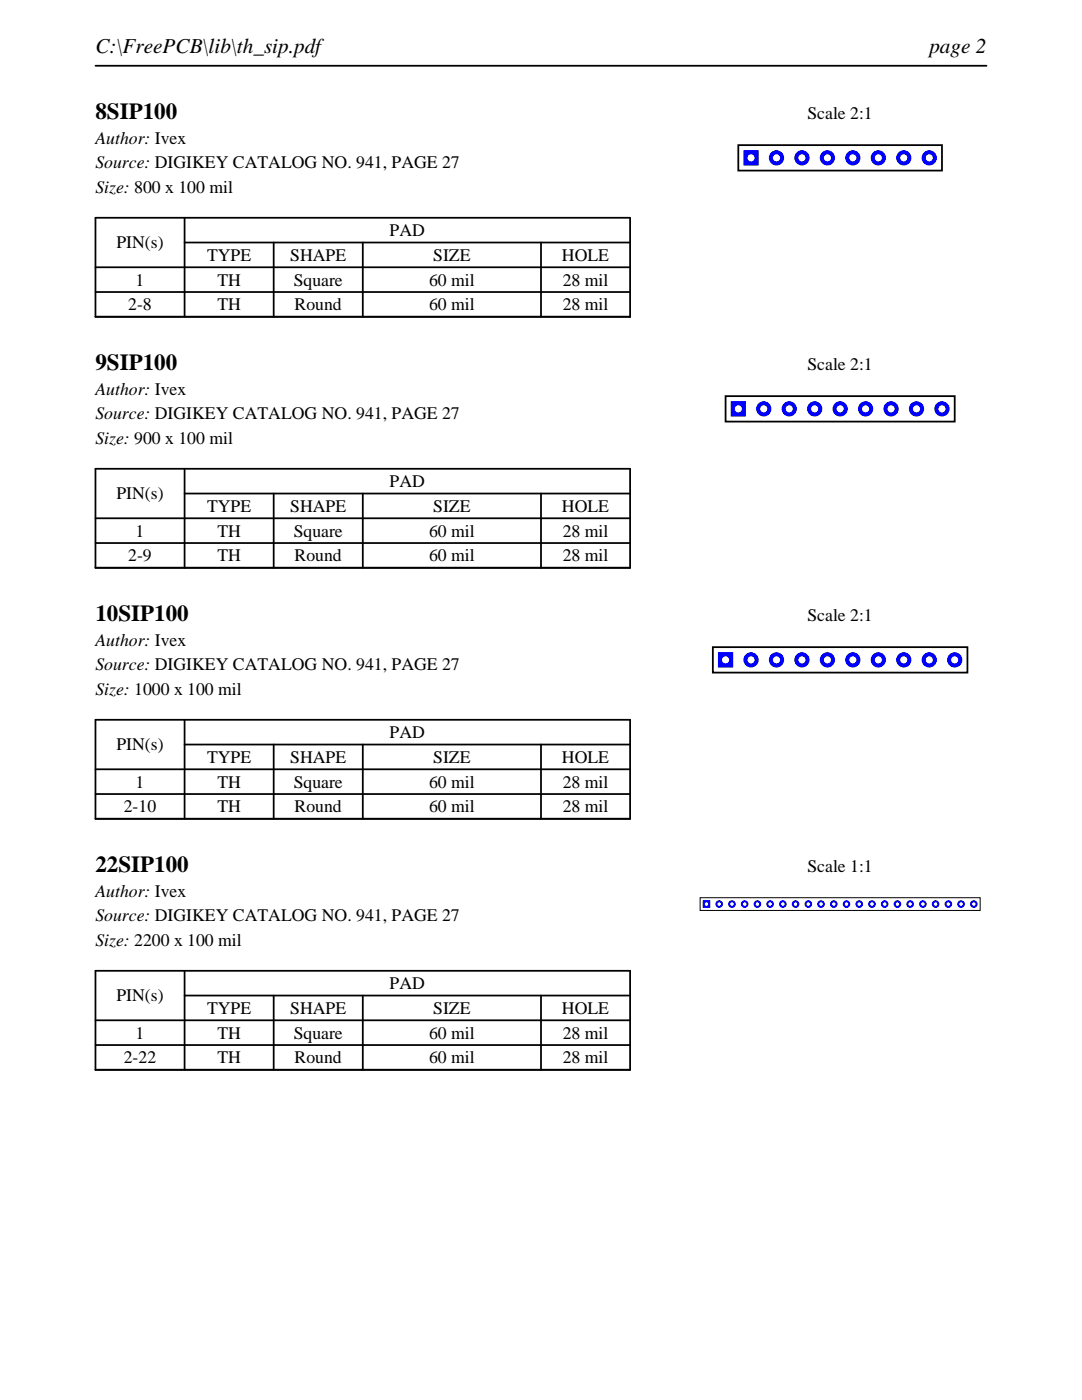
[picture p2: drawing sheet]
<svg xmlns="http://www.w3.org/2000/svg" width="216mm" height="279mm" viewBox="0 0 216 279" stroke-linecap="round" stroke-linejoin="round" font-family="sans-serif">
<path d="M19 13.1h177.8M19 43.5h106.7v19.7h-106.7zM19 53.3h106.7M19 58.3h106.7M36.8 48.4h88.9M36.8 43.5v19.7M54.6 48.4v14.8M72.4 48.4v14.8M107.9 48.4v14.8" fill="none" stroke="#000" stroke-width=".35"/>
<path d="M147.3 29h40.7v5h-40.7z" fill="none" stroke="#000" stroke-width=".36"/>
<g fill="#00f">
<path d="M148.3 30v3h3.1v-3zM149.1 31.5a.75 .75 0 0 1 1.5 0 .75 .75 0 0 1-1.5 0z"/>
<path d="M153.4 31.5a1.55 1.55 0 0 0 3.1 0 1.55 1.55 0 0 0-3.1 0zM154.2 31.5a.75 .75 0 0 1 1.5 0 .75 .75 0 0 1-1.5 0z"/>
<path d="M158.5 31.5a1.52 1.52 0 0 0 3 0 1.52 1.52 0 0 0-3 0zM159.3 31.5a.71 .71 0 0 1 1.4 0 .71 .71 0 0 1-1.4 0z"/>
<path d="M163.6 31.5a1.52 1.52 0 0 0 3 0 1.52 1.52 0 0 0-3 0zM164.4 31.5a.71 .71 0 0 1 1.4 0 .71 .71 0 0 1-1.4 0z"/>
<path d="M168.7 31.5a1.52 1.52 0 0 0 3 0 1.52 1.52 0 0 0-3 0zM169.5 31.5a.71 .71 0 0 1 1.4 0 .71 .71 0 0 1-1.4 0z"/>
<path d="M173.7 31.5a1.55 1.55 0 0 0 3.1 0 1.55 1.55 0 0 0-3.1 0zM174.5 31.5a.75 .75 0 0 1 1.5 0 .75 .75 0 0 1-1.5 0z"/>
<path d="M178.8 31.5a1.55 1.55 0 0 0 3.1 0 1.55 1.55 0 0 0-3.1 0zM179.6 31.5a.75 .75 0 0 1 1.5 0 .75 .75 0 0 1-1.5 0z"/>
<path d="M183.9 31.5a1.52 1.52 0 0 0 3 0 1.52 1.52 0 0 0-3 0zM184.7 31.5a.71 .71 0 0 1 1.4 0 .71 .71 0 0 1-1.4 0z"/>
</g>
<path d="M19 93.6h106.7v19.7h-106.7zM36.8 98.5h88.9M36.8 93.6v19.7M54.6 98.5v14.8M72.4 98.5v14.8M107.9 98.5v14.8M19 103.4h106.7M19 108.4h106.7" fill="none" stroke="#000" stroke-width=".35"/>
<path d="M144.8 79.1h45.7v5h-45.7z" fill="none" stroke="#000" stroke-width=".36"/>
<g fill="#00f">
<path d="M145.8 80.1v3h3v-3zM146.6 81.6a.71 .71 0 0 1 1.4 0 .71 .71 0 0 1-1.4 0z"/>
<path d="M150.9 81.6a1.52 1.52 0 0 0 3 0 1.52 1.52 0 0 0-3 0zM151.7 81.6a.71 .71 0 0 1 1.4 0 .71 .71 0 0 1-1.4 0z"/>
<path d="M156 81.6a1.52 1.52 0 0 0 3 0 1.52 1.52 0 0 0-3 0zM156.8 81.6a.71 .71 0 0 1 1.4 0 .71 .71 0 0 1-1.4 0z"/>
<path d="M161 81.6a1.55 1.55 0 0 0 3.1 0 1.55 1.55 0 0 0-3.1 0zM161.8 81.6a.75 .75 0 0 1 1.5 0 .75 .75 0 0 1-1.5 0z"/>
<path d="M166.1 81.6a1.55 1.55 0 0 0 3.1 0 1.55 1.55 0 0 0-3.1 0zM166.9 81.6a.75 .75 0 0 1 1.5 0 .75 .75 0 0 1-1.5 0z"/>
<path d="M171.2 81.6a1.52 1.52 0 0 0 3 0 1.52 1.52 0 0 0-3 0zM172 81.6a.71 .71 0 0 1 1.4 0 .71 .71 0 0 1-1.4 0z"/>
<path d="M176.3 81.6a1.52 1.52 0 0 0 3 0 1.52 1.52 0 0 0-3 0zM177.1 81.6a.71 .71 0 0 1 1.4 0 .71 .71 0 0 1-1.4 0z"/>
<path d="M181.4 81.6a1.52 1.52 0 0 0 3 0 1.52 1.52 0 0 0-3 0zM182.2 81.6a.71 .71 0 0 1 1.4 0 .71 .71 0 0 1-1.4 0z"/>
<path d="M186.4 81.6a1.55 1.55 0 0 0 3.1 0 1.55 1.55 0 0 0-3.1 0zM187.2 81.6a.75 .75 0 0 1 1.5 0 .75 .75 0 0 1-1.5 0z"/>
</g>
<path d="M19 143.7h106.7v19.7h-106.7zM19 153.5h106.7M19 158.5h106.7M36.8 148.6h88.9M36.8 143.7v19.7M54.6 148.6v14.8M72.4 148.6v14.8M107.9 148.6v14.8" fill="none" stroke="#000" stroke-width=".35"/>
<path d="M142.2 129.2h50.8v5h-50.8z" fill="none" stroke="#000" stroke-width=".36"/>
<g fill="#00f">
<path d="M143.3 130.2v3h3v-3zM144.1 131.7a.71 .71 0 0 1 1.4 0 .71 .71 0 0 1-1.4 0z"/>
<path d="M148.3 131.7a1.55 1.55 0 0 0 3.1 0 1.55 1.55 0 0 0-3.1 0zM149.1 131.7a.75 .75 0 0 1 1.5 0 .75 .75 0 0 1-1.5 0z"/>
<path d="M153.4 131.7a1.55 1.55 0 0 0 3.1 0 1.55 1.55 0 0 0-3.1 0zM154.2 131.7a.75 .75 0 0 1 1.5 0 .75 .75 0 0 1-1.5 0z"/>
<path d="M158.5 131.7a1.52 1.52 0 0 0 3 0 1.52 1.52 0 0 0-3 0zM159.3 131.7a.71 .71 0 0 1 1.4 0 .71 .71 0 0 1-1.4 0z"/>
<path d="M163.6 131.7a1.52 1.52 0 0 0 3 0 1.52 1.52 0 0 0-3 0zM164.4 131.7a.71 .71 0 0 1 1.4 0 .71 .71 0 0 1-1.4 0z"/>
<path d="M168.7 131.7a1.52 1.52 0 0 0 3 0 1.52 1.52 0 0 0-3 0zM169.5 131.7a.71 .71 0 0 1 1.4 0 .71 .71 0 0 1-1.4 0z"/>
<path d="M173.7 131.7a1.55 1.55 0 0 0 3.1 0 1.55 1.55 0 0 0-3.1 0zM174.5 131.7a.75 .75 0 0 1 1.5 0 .75 .75 0 0 1-1.5 0z"/>
<path d="M178.8 131.7a1.55 1.55 0 0 0 3.1 0 1.55 1.55 0 0 0-3.1 0zM179.6 131.7a.75 .75 0 0 1 1.5 0 .75 .75 0 0 1-1.5 0z"/>
<path d="M183.9 131.7a1.52 1.52 0 0 0 3 0 1.52 1.52 0 0 0-3 0zM184.7 131.7a.71 .71 0 0 1 1.4 0 .71 .71 0 0 1-1.4 0z"/>
<path d="M189 131.7a1.52 1.52 0 0 0 3 0 1.52 1.52 0 0 0-3 0zM189.8 131.7a.71 .71 0 0 1 1.4 0 .71 .71 0 0 1-1.4 0z"/>
</g>
<path d="M19 193.7h106.7v19.8h-106.7zM36.8 198.7h88.9M36.8 193.7v19.8M54.6 198.7v14.8M72.4 198.7v14.8M107.9 198.7v14.8M19 203.6h106.7M19 208.6h106.7" fill="none" stroke="#000" stroke-width=".35"/>
<path d="M139.7 179.2h55.9v2.5h-55.9z" fill="none" stroke="#000" stroke-width=".2"/>
<g fill="#00f">
<path d="M140.2 179.7v1.5h1.5v-1.5zM140.6 180.4a.36 .36 0 0 1 .7 0 .36 .36 0 0 1-.7 0z"/>
<path d="M142.7 180.4a.8 .8 0 0 0 1.6 0 .8 .8 0 0 0-1.6 0zM143.2 180.4a.36 .36 0 0 1 .7 0 .36 .36 0 0 1-.7 0z"/>
<path d="M145.3 180.4a.76 .76 0 0 0 1.5 0 .76 .76 0 0 0-1.5 0zM145.7 180.4a.36 .36 0 0 1 .7 0 .36 .36 0 0 1-.7 0z"/>
<path d="M147.8 180.4a.8 .8 0 0 0 1.6 0 .8 .8 0 0 0-1.6 0zM148.2 180.4a.36 .36 0 0 1 .7 0 .36 .36 0 0 1-.7 0z"/>
<path d="M150.4 180.4a.76 .76 0 0 0 1.5 0 .76 .76 0 0 0-1.5 0zM150.8 180.4a.36 .36 0 0 1 .7 0 .36 .36 0 0 1-.7 0z"/>
<path d="M152.9 180.4a.76 .76 0 0 0 1.5 0 .76 .76 0 0 0-1.5 0zM153.3 180.4a.36 .36 0 0 1 .7 0 .36 .36 0 0 1-.7 0z"/>
<path d="M155.4 180.4a.8 .8 0 0 0 1.6 0 .8 .8 0 0 0-1.6 0zM155.9 180.4a.36 .36 0 0 1 .7 0 .36 .36 0 0 1-.7 0z"/>
<path d="M158 180.4a.76 .76 0 0 0 1.5 0 .76 .76 0 0 0-1.5 0zM158.4 180.4a.36 .36 0 0 1 .7 0 .36 .36 0 0 1-.7 0z"/>
<path d="M160.5 180.4a.8 .8 0 0 0 1.6 0 .8 .8 0 0 0-1.6 0zM160.9 180.4a.36 .36 0 0 1 .7 0 .36 .36 0 0 1-.7 0z"/>
<path d="M163.1 180.4a.76 .76 0 0 0 1.5 0 .76 .76 0 0 0-1.5 0zM163.5 180.4a.36 .36 0 0 1 .7 0 .36 .36 0 0 1-.7 0z"/>
<path d="M165.6 180.4a.76 .76 0 0 0 1.5 0 .76 .76 0 0 0-1.5 0zM166 180.4a.36 .36 0 0 1 .7 0 .36 .36 0 0 1-.7 0z"/>
<path d="M168.1 180.4a.8 .8 0 0 0 1.6 0 .8 .8 0 0 0-1.6 0zM168.6 180.4a.36 .36 0 0 1 .7 0 .36 .36 0 0 1-.7 0z"/>
<path d="M170.7 180.4a.76 .76 0 0 0 1.5 0 .76 .76 0 0 0-1.5 0zM171.1 180.4a.36 .36 0 0 1 .7 0 .36 .36 0 0 1-.7 0z"/>
<path d="M173.2 180.4a.8 .8 0 0 0 1.6 0 .8 .8 0 0 0-1.6 0zM173.6 180.4a.36 .36 0 0 1 .7 0 .36 .36 0 0 1-.7 0z"/>
<path d="M175.8 180.4a.76 .76 0 0 0 1.5 0 .76 .76 0 0 0-1.5 0zM176.2 180.4a.36 .36 0 0 1 .7 0 .36 .36 0 0 1-.7 0z"/>
<path d="M178.3 180.4a.76 .76 0 0 0 1.5 0 .76 .76 0 0 0-1.5 0zM178.7 180.4a.36 .36 0 0 1 .7 0 .36 .36 0 0 1-.7 0z"/>
<path d="M180.8 180.4a.8 .8 0 0 0 1.6 0 .8 .8 0 0 0-1.6 0zM181.3 180.4a.36 .36 0 0 1 .7 0 .36 .36 0 0 1-.7 0z"/>
<path d="M183.4 180.4a.76 .76 0 0 0 1.5 0 .76 .76 0 0 0-1.5 0zM183.8 180.4a.36 .36 0 0 1 .7 0 .36 .36 0 0 1-.7 0z"/>
<path d="M185.9 180.4a.8 .8 0 0 0 1.6 0 .8 .8 0 0 0-1.6 0zM186.3 180.4a.36 .36 0 0 1 .7 0 .36 .36 0 0 1-.7 0z"/>
<path d="M188.5 180.4a.76 .76 0 0 0 1.5 0 .76 .76 0 0 0-1.5 0zM188.9 180.4a.36 .36 0 0 1 .7 0 .36 .36 0 0 1-.7 0z"/>
<path d="M191 180.4a.76 .76 0 0 0 1.5 0 .76 .76 0 0 0-1.5 0zM191.4 180.4a.36 .36 0 0 1 .7 0 .36 .36 0 0 1-.7 0z"/>
<path d="M193.5 180.4a.8 .8 0 0 0 1.6 0 .8 .8 0 0 0-1.6 0zM194 180.4a.36 .36 0 0 1 .7 0 .36 .36 0 0 1-.7 0z"/>
</g>
<g font-size="4.6">
<text x="19" y="23.7">8SIP100</text>
<text x="19" y="73.8">9SIP100</text>
<text x="19" y="123.9">10SIP100</text>
<text x="19" y="174">22SIP100</text>
</g>
<g font-size="4.2">
<text x="19" y="10.6">C:\FreePCB\lib\th_sip.pdf</text>
<text x="185.4" y="10.6">page 2</text>
</g>
<g font-size="3.5">
<text x="161.1" y="23.7">Scale 2:1</text>
<text x="19" y="28.6">Author: Ivex</text>
<text x="19" y="33.6">Source: DIGIKEY CATALOG NO. 941, PAGE 27</text>
<text x="19" y="38.5">Size: 800 x 100 mil</text>
<text x="77.8" y="47.1">PAD</text>
<text x="23.2" y="49.6">PIN(s)</text>
<text x="41.3" y="52.1">TYPE</text>
<text x="57.9" y="52.1">SHAPE</text>
<text x="86.4" y="52.1">SIZE</text>
<text x="112.1" y="52.1">HOLE</text>
<text x="27.1" y="57">1</text>
<text x="43.4" y="57">TH</text>
<text x="58.6" y="57">Square</text>
<text x="85.6" y="57">60 mil</text>
<text x="112.3" y="57">28 mil</text>
<text x="25.6" y="61.9">2-8</text>
<text x="43.4" y="61.9">TH</text>
<text x="58.8" y="61.9">Round</text>
<text x="85.6" y="61.9">60 mil</text>
<text x="112.3" y="61.9">28 mil</text>
<text x="161.1" y="73.8">Scale 2:1</text>
<text x="19" y="78.7">Author: Ivex</text>
<text x="19" y="83.7">Source: DIGIKEY CATALOG NO. 941, PAGE 27</text>
<text x="19" y="88.6">Size: 900 x 100 mil</text>
<text x="23.2" y="99.7">PIN(s)</text>
<text x="77.8" y="97.2">PAD</text>
<text x="27.1" y="107.1">1</text>
<text x="41.3" y="102.2">TYPE</text>
<text x="43.4" y="107.1">TH</text>
<text x="57.9" y="102.2">SHAPE</text>
<text x="58.6" y="107.1">Square</text>
<text x="85.6" y="107.1">60 mil</text>
<text x="86.4" y="102.2">SIZE</text>
<text x="112.1" y="102.2">HOLE</text>
<text x="112.3" y="107.1">28 mil</text>
<text x="25.6" y="112">2-9</text>
<text x="43.4" y="112">TH</text>
<text x="58.8" y="112">Round</text>
<text x="85.6" y="112">60 mil</text>
<text x="112.3" y="112">28 mil</text>
<text x="161.1" y="123.9">Scale 2:1</text>
<text x="19" y="128.8">Author: Ivex</text>
<text x="19" y="133.8">Source: DIGIKEY CATALOG NO. 941, PAGE 27</text>
<text x="19" y="138.7">Size: 1000 x 100 mil</text>
<text x="23.2" y="149.8">PIN(s)</text>
<text x="77.8" y="147.3">PAD</text>
<text x="41.3" y="152.3">TYPE</text>
<text x="57.9" y="152.3">SHAPE</text>
<text x="86.4" y="152.3">SIZE</text>
<text x="112.1" y="152.3">HOLE</text>
<text x="27.1" y="157.2">1</text>
<text x="43.4" y="157.2">TH</text>
<text x="58.6" y="157.2">Square</text>
<text x="85.6" y="157.2">60 mil</text>
<text x="112.3" y="157.2">28 mil</text>
<text x="24.7" y="162.1">2-10</text>
<text x="43.4" y="162.1">TH</text>
<text x="58.8" y="162.1">Round</text>
<text x="85.6" y="162.1">60 mil</text>
<text x="112.3" y="162.1">28 mil</text>
<text x="161.1" y="174">Scale 1:1</text>
<text x="19" y="178.9">Author: Ivex</text>
<text x="19" y="183.9">Source: DIGIKEY CATALOG NO. 941, PAGE 27</text>
<text x="19" y="188.8">Size: 2200 x 100 mil</text>
<text x="77.8" y="197.4">PAD</text>
<text x="23.2" y="199.9">PIN(s)</text>
<text x="41.3" y="202.4">TYPE</text>
<text x="57.9" y="202.4">SHAPE</text>
<text x="86.4" y="202.4">SIZE</text>
<text x="112.1" y="202.4">HOLE</text>
<text x="27.1" y="207.3">1</text>
<text x="43.4" y="207.3">TH</text>
<text x="58.6" y="207.3">Square</text>
<text x="85.6" y="207.3">60 mil</text>
<text x="112.3" y="207.3">28 mil</text>
<text x="24.7" y="212.2">2-22</text>
<text x="43.4" y="212.2">TH</text>
<text x="58.8" y="212.2">Round</text>
<text x="85.6" y="212.2">60 mil</text>
<text x="112.3" y="212.2">28 mil</text>
</g>
</svg>
